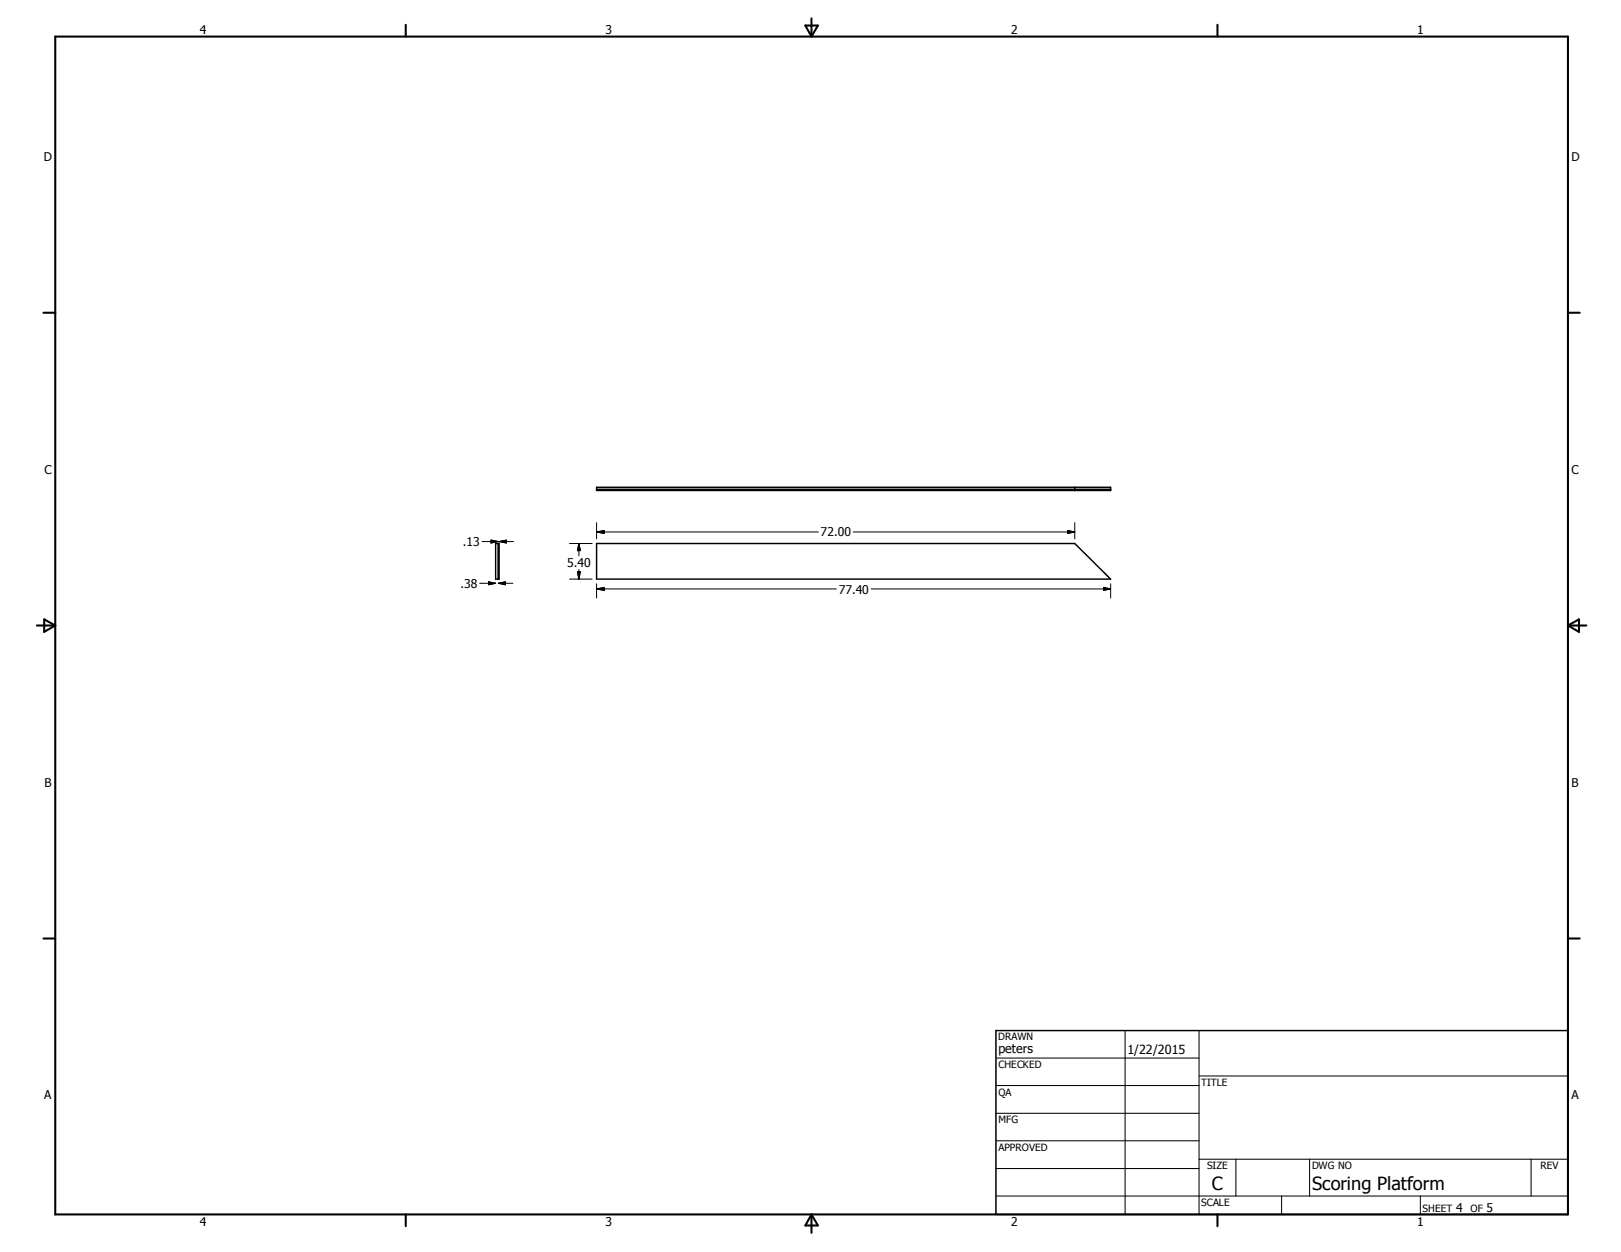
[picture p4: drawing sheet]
<svg xmlns="http://www.w3.org/2000/svg" width="279mm" height="216mm" viewBox="0 0 279 216" stroke-linecap="round" stroke-linejoin="round" font-family="sans-serif">
<path d="M85.4 93.7h.6v6.2h-.6zM85.9 93.7v6.2M102.8 93.7h82.5l6.1 6.2h-88.6zM102.8 84h88.6v.6h-88.6zM102.8 84.4h88.6M185.3 84v.6M171.7 177.7h98.6v31.7h-98.6z" fill="none" stroke="#000" stroke-width=".25"/>
<g fill="none" stroke="#000" stroke-width=".35">
<path d="M9.5 6.3h260.8v203.1h-260.8zM69.9 4.3v2M138.8 4.4h2.2l-1.1 1.9zM139.9 3.2v3.1M209.8 4.3v2M7.5 53.9h2M270.3 53.9h2M6.3 107.9h3.2M7.6 106.8l1.9 1.1-1.9 1.1zM270.3 107.9h3.1M270.3 107.9l1.9-1.1v2.2zM7.5 161.8h2"/>
<path d="M270.3 161.8h2M69.9 209.4v2.1M139.9 209.4v3.2M139.9 209.4l1.1 1.9h-2.2zM209.8 209.4v2.1"/>
</g>
<g fill="none" stroke="#000" stroke-width=".18">
<path d="M193.9 177.7v31.7M206.7 177.7v31.7M171.7 182.5h35M171.7 187.2h35M171.7 192h35M171.7 196.7h35M206.7 199.9h63.6M206.7 185.5h63.6M213 199.9v6.3M225.7 199.9v6.3M263.9 199.9v6.3M171.7 201.5h35"/>
<path d="M171.7 206.2h98.6M220.9 206.2v3.2M244.8 206.2v3.2"/>
</g>
<g fill="none" stroke="#000" stroke-width=".17">
<path d="M83.1 93.4h2.8M84.6 93.1l1.3 .3-1.3 .2zM86 93.4l1.3-.3v.5zM86 93.4h2.5M98.2 93.7h3.9M98.2 99.9h3.9M99.5 98.6h.5l-.2 1.3zM99.8 93.7l.2 1.3h-.5zM99.8 93.7v2.1M99.8 98.2v1.7M102.8 91.7l1.3-.2v.5zM102.8 90.1v2.8"/>
<path d="M102.8 91.7h38.3M147.1 91.7h38.2M184 91.5l1.3 .2-1.3 .3zM185.3 90.1v2.8M82.7 100.6h2.7M84.2 100.3l1.2 .3-1.2 .2zM85.9 100.6l1.2-.3v.5zM85.9 100.6h2.5M102.8 101.6l1.3-.3v.5zM102.8 101.6h41.3M102.8 100.7v2.4M150.2 101.6h41.2"/>
<path d="M190.2 101.3l1.2 .3-1.2 .2zM191.4 100.7v2.4"/>
</g>
<path d="M84.6 93.1l1.3 .3-1.3 .2zM86 93.4l1.3-.3v.5zM99.5 98.6h.5l-.2 1.3zM99.8 93.7l.2 1.3h-.5zM102.8 91.7l1.3-.2v.5zM184 91.5l1.3 .2-1.3 .3zM84.2 100.3l1.2 .3-1.2 .2zM85.9 100.6l1.2-.3v.5zM102.8 101.6l1.3-.3v.5zM190.2 101.3l1.2 .3-1.2 .2z" fill="#000"/>
<g font-size="3.1">
<text x="208.9" y="205.2">C</text>
<text x="226.1" y="205.2">Scoring Platform</text>
</g>
<g font-size="2.2">
<text x="172.1" y="181.7">peters</text>
<text x="194.4" y="181.7">1/22/2015</text>
</g>
<g font-size="2.1">
<text x="34.4" y="5.9">4</text>
<text x="104.4" y="5.9">3</text>
<text x="174.3" y="5.9">2</text>
<text x="244.3" y="5.9">1</text>
<text x="7.6" y="27.8">D</text>
<text x="270.8" y="27.8">D</text>
<text x="7.7" y="81.7">C</text>
<text x="270.9" y="81.7">C</text>
<text x="79.8" y="94.2">.13</text>
<text x="141.4" y="92.5">72.00</text>
<text x="79.4" y="101.4">.38</text>
<text x="97.7" y="97.8">5.40</text>
<text x="144.6" y="102.4">77.40</text>
<text x="7.7" y="135.6">B</text>
<text x="270.9" y="135.6">B</text>
<text x="7.6" y="189.6">A</text>
<text x="270.9" y="189.6">A</text>
<text x="251" y="209">4</text>
<text x="256.2" y="209">5</text>
<text x="34.4" y="211.5">4</text>
<text x="104.4" y="211.5">3</text>
<text x="174.3" y="211.5">2</text>
<text x="244.3" y="211.5">1</text>
</g>
<g font-size="1.7">
<text x="172" y="179.4">DRAWN</text>
<text x="172.1" y="184.1">CHECKED</text>
<text x="172.1" y="188.9">QA</text>
<text x="207.1" y="187.2">TITLE</text>
<text x="172.1" y="193.7">MFG</text>
<text x="172.1" y="198.4">APPROVED</text>
<text x="208.1" y="201.6">SIZE</text>
<text x="226.1" y="201.6">DWG NO</text>
<text x="265.5" y="201.5">REV</text>
<text x="207.1" y="207.9">SCALE</text>
<text x="245.2" y="209">SHEET</text>
<text x="253.4" y="209">OF</text>
</g>
</svg>
